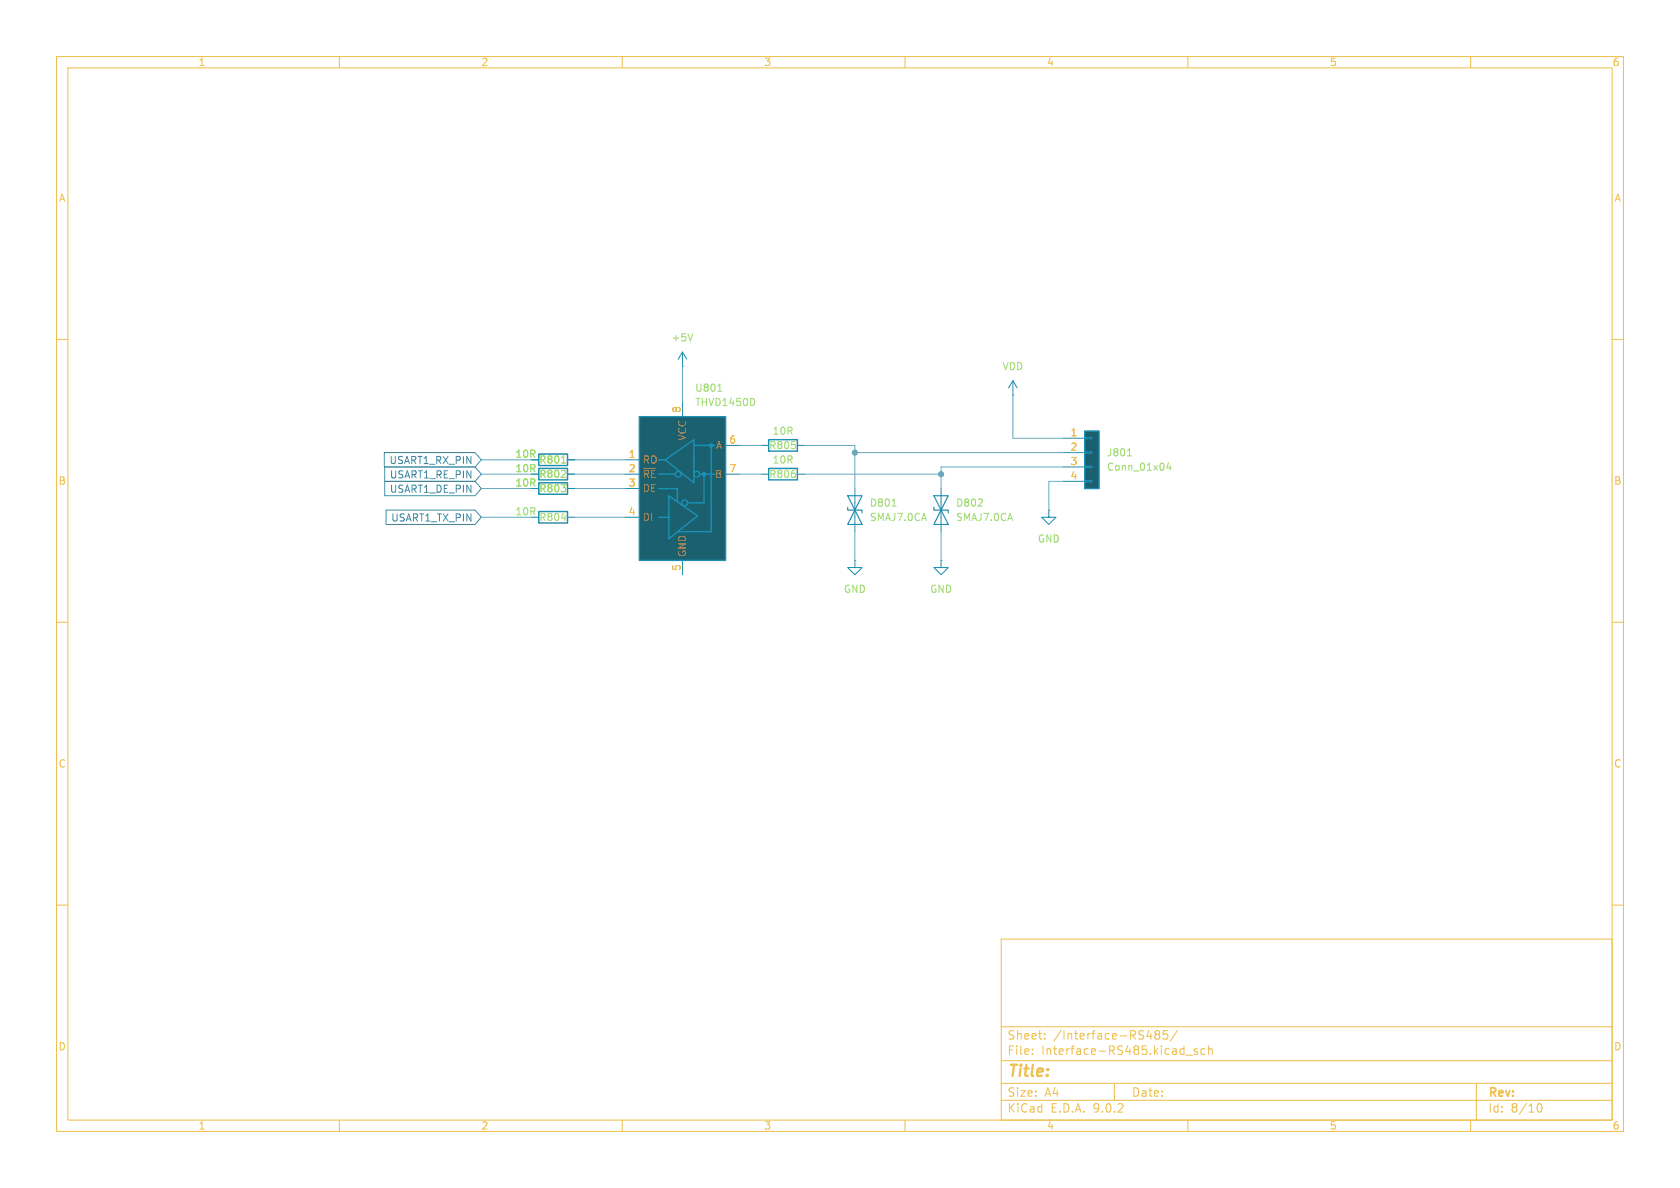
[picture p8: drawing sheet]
<svg xmlns="http://www.w3.org/2000/svg" width="297mm" height="210mm" viewBox="0 0 297 210" stroke-linecap="round" stroke-linejoin="round" font-family="sans-serif">
<g fill="none" stroke="#efbe48" stroke-width=".18">
<path d="M10 10h277v190h-277zM12 12h273v186h-273zM60 10v2M110 10v2M160 10v2M210 10v2M260 10v2M10 60h2M285 60h2M10 110h2M285 110h2M10 160h2"/>
<path d="M177 166h108v32h-108zM285 160h2M60 198v2M110 198v2M160 198v2M177 194.5h108M177 191.5h108M177 187.5h108M177 181.5h108M182.5 186.3v.1M182.5 185.5v.1M184.7 183.6v.1"/>
<path d="M184.7 182.8v.1M197 191.5v3M202.7 183.2h1M203.5 182.7v1M204.5 182.8l-.3-.2 .3-.4 .4 .1 .1 .2-.3 .3M204.5 182.8l-.3 .3v.5l.3 .1 .4-.1 .1-.2v-.4l-.3-.2M204.5 182.8h.2M206.4 182.2h-.7l-.1 .7 .2-.1h.5l.2 .3-.1 .5-.2 .1-.6-.1M208.2 182.1l-1.3 2M209.7 186.5h1.1M210 198v2M211.7 185.5l-.4-.1-.2 .2 .1 .2 .5 .2v.3h-.6"/>
<path d="M213 185.5l-.4-.1-.3 .3v.4l.2 .2h.5M213.7 185.5l.2-.1 .3 .1 .1 .9M213.7 184.9v1.5M260 198v2M261 191.5v6.5M271.7 195.7l.2-.5 .2-.1a.81 .81 0 0 1 .6 .6 .81 .81 0 0 1-.3 .8h-.4l-.3-.5"/>
</g>
<path d="M135.9 77.7h5.1v2.1h-5.1zM95.2 85.3h5.1v2.1h-5.1zM95.2 80.3h5.1v2h-5.1zM95.2 82.8h5.1v2h-5.1zM135.9 82.8h5.1v2h-5.1z" fill="none" stroke="#1b90b3" stroke-width=".25"/>
<g fill="none" stroke="#1b90b3" stroke-width=".18">
<path d="M134.6 78.7h1.3M141 78.7h1.2M179.1 69.9h.1M179.1 67.3l-.8 1.3M179.1 67.3l.7 1.3M179.1 67.3v2.6M94 86.4h1.2M94 81.3h1.2M94 83.8h1.2M100.3 86.4h1.3M100.3 81.3h1.3M100.3 83.8h1.3"/>
<path d="M134.6 83.8h1.3M141 83.8h1.2M151.1 86.4v7.6M166.4 99.1v1.2h1.2l-1.2 1.3-1.3-1.3h1.3M166.4 99.1h.1M166.4 86.4v7.6"/>
</g>
<path d="M99.3 81.9h.7M157.7 89.5h.7" fill="none" stroke="#a0dc6e" stroke-width=".18"/>
<path d="M149.9 89.7v.5h2.5v.5M149.9 87.6h2.5l-1.3 2.6zM151.1 90.2l1.3 2.5h-2.5zM165.1 89.7v.5h2.5v.5M165.1 87.6h2.5l-1.2 2.6zM166.4 90.2l1.2 2.5h-2.5z" fill="none" stroke="#1b90b3" stroke-width=".2"/>
<path d="M191.8 76.2h2.5v10.2h-2.5z" fill="#1a606e"/>
<path d="M191.8 76.2h2.5v10.2h-2.5z" fill="none" stroke="#1b90b3" stroke-width=".25"/>
<g fill="none" stroke="#1b90b3" stroke-width=".18">
<path d="M120.6 64.8h.1M120.6 62.2l-.7 1.3M120.6 62.2l.8 1.3M120.6 62.2v2.6M188 77.5h3.8M191.8 77.3h1.2v.3h-1.2zM191.8 79.9h1.2v.2h-1.2zM151.1 99.1v1.2h1.3l-1.3 1.3-1.2-1.3h1.2M151.1 99.1h.1M185.4 90.2v1.2h1.3l-1.3 1.3-1.3-1.3h1.3M185.4 90.2h.1M188 80h3.8"/>
<path d="M188 82.6h3.8M188 85.1h3.8M191.8 82.4h1.2v.3h-1.2zM191.8 85h1.2v.2h-1.2z"/>
</g>
<path d="M122.5 59l-.5 1.3M199.3 80.6h.7M206.6 81.8l-.3 .9h.8M206.9 82.3v.8" fill="none" stroke="#a0dc6e" stroke-width=".18"/>
<path d="M113 73.7h15.3v25.4h-15.3z" fill="#1a606e"/>
<g fill="none" stroke="#1b90b3" stroke-width=".25">
<path d="M113 73.7h15.3v25.4h-15.3zM122.7 78.7h3.7M125.7 78.7v15.3h-5.7M95.2 90.4h5.1v2.1h-5.1zM116.5 86.4h3.3v2.2M116.5 83.8h2.9M116.5 91.4h1.6M116.6 81.3h-.1h1M117.6 81.3l5.1-3.6v7.6zM118.2 87.6l5.1 3.6-5.1 4.1zM123.7 83.8h2.7M124.5 83.8v5.1h-3"/>
<circle cx="119.9" cy="83.8" r=".51"/>
<circle cx="121" cy="88.9" r=".51"/>
<circle cx="123.2" cy="83.8" r=".51"/>
</g>
<g fill="#1b90b3" stroke="#1b90b3" stroke-width=".25">
<circle cx="124.5" cy="83.8" r=".28"/>
<circle cx="125.7" cy="78.7" r=".28"/>
</g>
<g fill="none" stroke="#1b90b3" stroke-width=".18">
<path d="M120.6 71.1v2.6M128.3 78.7h2.5M94 81.3h1.2M94 83.8h1.2M94 86.4h1.2M94 91.4h1.2M100.3 81.3h1.3M100.3 83.8h1.3M100.3 86.4h1.3M100.3 91.4h1.3M110.5 81.3h2.5M110.5 83.8h2.5"/>
<path d="M110.5 86.4h2.5M110.5 91.4h2.5M120.6 99.1v2.5M128.3 83.8h2.5"/>
</g>
<path d="M126.9 69.2h.7M133.3 70.6l.1 .4-.1 .5M99.3 91.6h.8M99.3 81.9h.7" fill="none" stroke="#a0dc6e" stroke-width=".18"/>
<path d="M67.9 80h16.1l1.1 1.3-1.1 1.3h-16.1zM68 82.5h16l1.1 1.3-1.1 1.3h-16zM68 85.1h16l1.1 1.3-1.1 1.2h-16zM68.3 90.2h15.7l1.1 1.2-1.1 1.3h-15.7z" fill="none" stroke="#4687a0" stroke-width=".18"/>
<g fill="none" stroke="#64aabe" stroke-width=".18">
<path d="M120.6 64.8v6.3M130.8 78.7h3.8M142.2 78.7h8.9v7.7M179.1 69.9v7.6h8.9M85.1 83.8h8.9M85.1 86.4h8.9M85.1 81.3h8.9M85.1 91.4h8.9M101.6 83.8h8.9M101.6 86.4h8.9M101.6 81.3h8.9M101.6 91.4h8.9"/>
<path d="M130.8 83.8h3.8M142.2 83.8h24.2M151.1 94v5.1M151.1 80h36.9M166.4 94v5.1M188 82.6h-21.6v3.8M188 85.1h-2.6v5.1"/>
</g>
<g fill="#64aabe" stroke="#64aabe" stroke-width=".18">
<circle cx="151.1" cy="80" r=".46"/>
<circle cx="166.4" cy="83.8" r=".46"/>
</g>
<text font-size="2.8" fill="#efbe48" x="178" y="190.9">Title:</text>
<g font-size="2.1" fill="#efbe48">
<text x="178" y="184">Sheet:</text>
<text x="186.2" y="184">/Interface-RS485/</text>
<text x="178" y="186.7">File:</text>
<text x="184.1" y="186.7">Interface-RS485.kicad_sch</text>
<text x="178" y="196.9">KiCad</text>
<text x="178" y="194.1">Size:</text>
<text x="184.7" y="194.1">A4</text>
<text x="185.7" y="196.9">E.D.A.</text>
<text x="193.3" y="196.9">9.0.2</text>
<text x="200" y="194.1">Date:</text>
<text x="263" y="194.3">Rev:</text>
<text x="263" y="196.9">Id:</text>
<text x="267.1" y="196.9">8/10</text>
</g>
<g font-size="1.8" fill="#efbe48">
<text x="35" y="11.9">1</text>
<text x="85" y="11.9">2</text>
<text x="135" y="11.9">3</text>
<text x="185" y="11.9">4</text>
<text x="235" y="11.9">5</text>
<text x="285" y="11.9">6</text>
<text x="10.3" y="35.9">A</text>
<text x="285.3" y="35.9">A</text>
<text x="10.3" y="85.9">B</text>
<text x="285.3" y="85.9">B</text>
<text x="10.3" y="135.9">C</text>
<text x="285.3" y="135.9">C</text>
<text x="10.3" y="185.9">D</text>
<text x="285.3" y="185.9">D</text>
<text x="35" y="199.9">1</text>
<text x="85" y="199.9">2</text>
<text x="135" y="199.9">3</text>
<text x="185" y="199.9">4</text>
<text x="235" y="199.9">5</text>
<text x="285" y="199.9">6</text>
</g>
<g font-size="1.8" fill="#a0dc6e">
<text x="118.6" y="60.6">+5V</text>
<text x="177.2" y="65.6">VDD</text>
<text x="122.8" y="72">THVD1450D</text>
<text x="122.8" y="69.4">U801</text>
<text x="136.5" y="77.1">10R</text>
<text x="91" y="81.1">10R</text>
<text x="91" y="83.7">10R</text>
<text x="95.2" y="82.1">R801</text>
<text x="135.9" y="79.6">R805</text>
<text x="136.5" y="82.1">10R</text>
<text x="195.6" y="80.9">J801</text>
<text x="195.6" y="83.4">Conn_01x04</text>
<text x="91" y="86.2">10R</text>
<text x="95.2" y="87.2">R803</text>
<text x="95.2" y="84.7">R802</text>
<text x="135.9" y="84.7">R806</text>
<text x="153.7" y="89.8">D801</text>
<text x="168.9" y="89.8">D802</text>
<text x="91" y="91.3">10R</text>
<text x="95.2" y="92.3">R804</text>
<text x="153.7" y="92.3">SMAJ7.0CA</text>
<text x="168.9" y="92.3">SMAJ7.0CA</text>
<text x="183.4" y="96.1">GND</text>
<text x="149.1" y="105">GND</text>
<text x="164.3" y="105">GND</text>
</g>
<g font-size="1.8" fill="#dd8200">
<text x="120.4" y="73.1" transform="rotate(-90 120.4 73.1)">8</text>
<text x="189.2" y="77.2">1</text>
<text x="111.1" y="81">1</text>
<text x="111.1" y="83.6">2</text>
<text x="128.8" y="78.5">6</text>
<text x="128.8" y="83.6">7</text>
<text x="189.2" y="79.8">2</text>
<text x="189.2" y="82.3">3</text>
<text x="111.1" y="86.1">3</text>
<text x="189.2" y="84.8">4</text>
<text x="111.1" y="91.2">4</text>
<text x="120.4" y="101" transform="rotate(-90 120.4 101)">5</text>
</g>
<g font-size="1.8" fill="#c8824b">
<text x="121.5" y="78" transform="rotate(-90 121.5 78)">VCC</text>
<text x="113.5" y="82.1">RO</text>
<text x="126.5" y="79.6">A</text>
<text x="113.5" y="84.7">~{RE}</text>
<text x="113.5" y="87.2">DE</text>
<text x="126.3" y="84.7">B</text>
<text x="113.5" y="92.3">DI</text>
<text x="121.5" y="98.6" transform="rotate(-90 121.5 98.6)">GND</text>
</g>
<g font-size="1.8" fill="#4687a0">
<text x="68.8" y="82.2">USART1_RX_PIN</text>
<text x="68.8" y="84.8">USART1_RE_PIN</text>
<text x="68.8" y="87.3">USART1_DE_PIN</text>
<text x="69.1" y="92.4">USART1_TX_PIN</text>
</g>
</svg>
